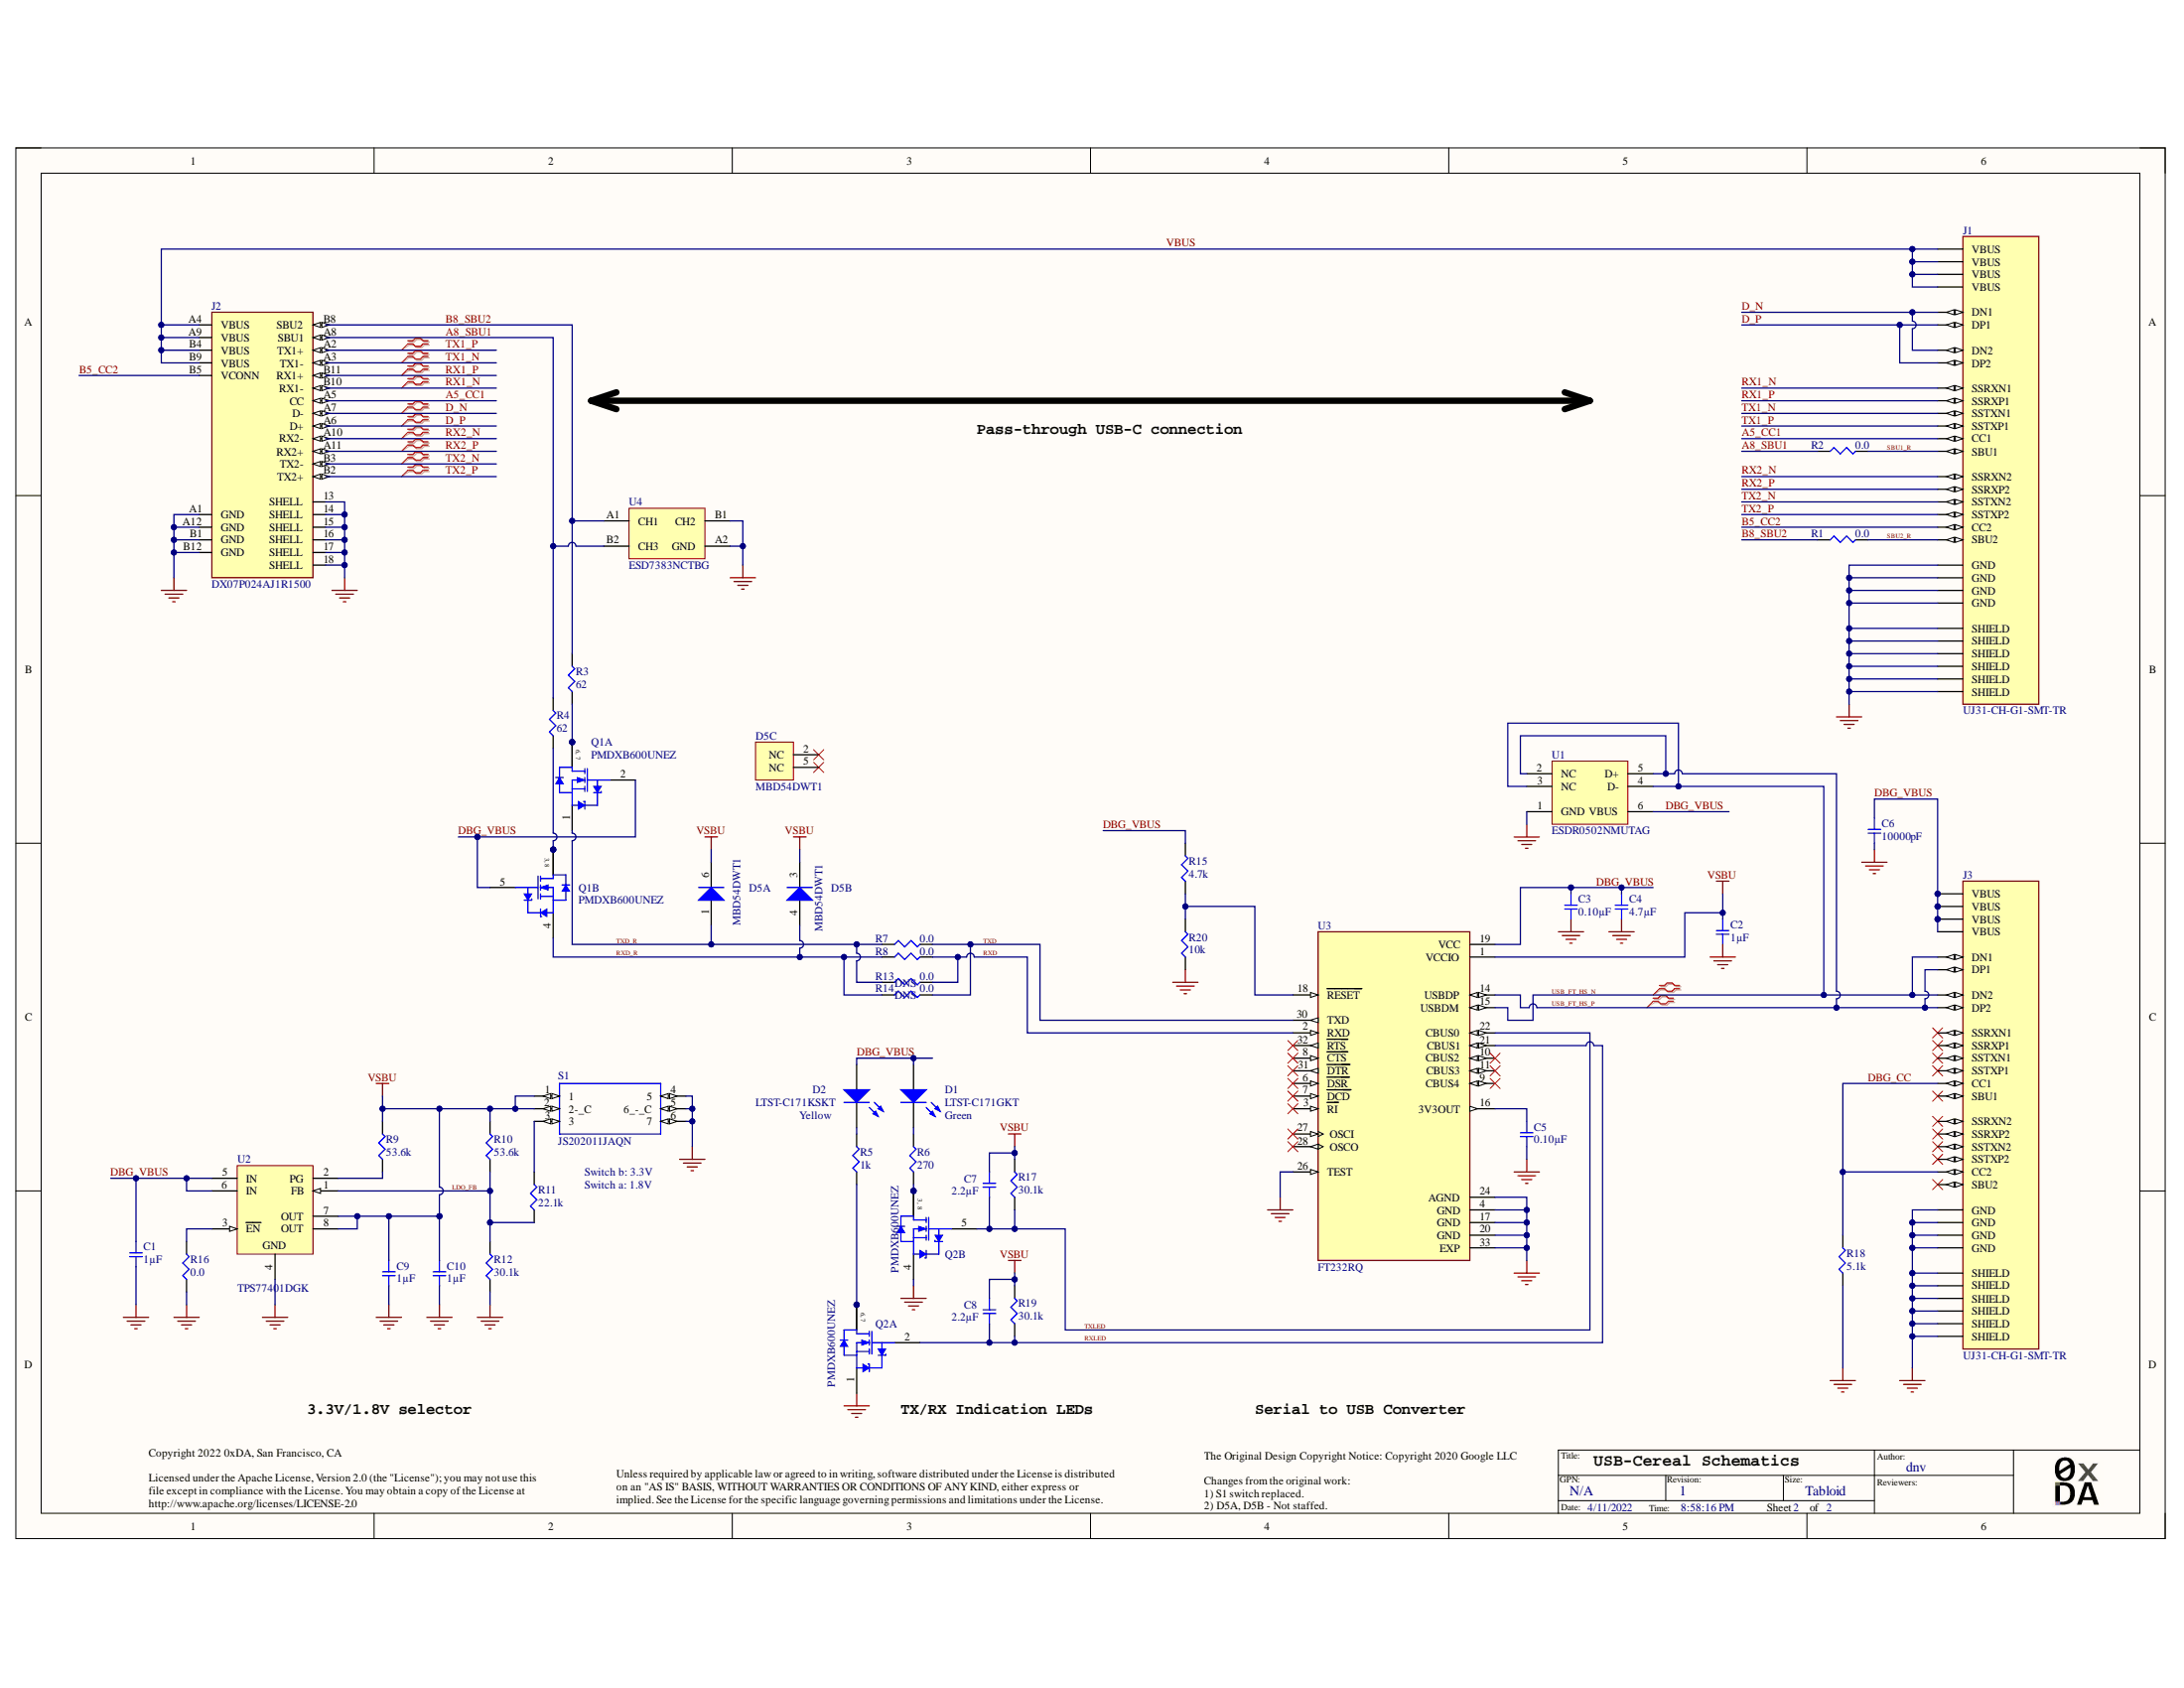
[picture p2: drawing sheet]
# Altium project usb-cereal.PrjPCB
1 sheet, 43 parts. Net scope: global (net labels, ports and power ports of the same name join across sheets).
Board file: usb-cereal-pcb.PcbDoc

## Sheet usb-cereal-sch.SchDoc: USB-Cereal Schematics
size Tabloid; Author: dnv; DocumentNumber: N/A; Revision: 1; SheetNumber: 2; SheetTotal: 2

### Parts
C1  1µF  [SMD-0201C]
C2  1µF  [SMD-0201C]
C3  0.10µF  [SMD-0201C]
C4  4.7µF  [SMD-0201C]
C5  0.10µF  [SMD-0201C]
C6  10000pF  [SMD-0201C]
C7  2.2µF  [SMD-0201C]
C8  2.2µF  [SMD-0201C]
C9  1µF  [SMD-0201C]
C10  1µF  [SMD-0201C]
D1  LTST-C171GKT  Color: Green  [0805]
D2  LTST-C171KSKT  Color: Yellow  [0805]
D5  MBD54DWT1  [ONSC-SOT-363-6-419B-02_W_V]  (parts A,B,C of 3)
J1  UJ31-CH-G1-SMT-TR  [CUI_UJ31-CH-G1-SMT-TR]
J2  DX07P024AJ1R1500  [JAE_DX07P024AJ1R1500]
J3  UJ31-CH-G1-SMT-TR  [CUI_UJ31-CH-G1-SMT-TR]
Q1  PMDXB600UNEZ  [NXP-SOT1216_N]  (parts A,B of 2)
Q2  PMDXB600UNEZ  [NXP-SOT1216_N]  (parts A,B of 2)
R1  0.0  [SMD-0201-RES]
R2  0.0  [SMD-0201-RES]
R3  62  [SMD-0402-RES]
R4  62  [SMD-0402-RES]
R5  1k  [SMD-0201-RES]
R6  270  [SMD-0201-RES]
R7  0.0  [SMD-0201-RES]
R8  0.0  [SMD-0201-RES]
R9  53.6k  [SMD-0201-RES]
R10  53.6k  [SMD-0201-RES]
R11  22.1k  [SMD-0201-RES]
R12  30.1k  [SMD-0201-RES]
R13  0.0  Populate: DNS  [SMD-0201-RES]
R14  0.0  Populate: DNS  [SMD-0201-RES]
R15  4.7k  [SMD-0201-RES]
R16  0.0  [SMD-0201-RES]
R17  30.1k  [SMD-0201-RES]
R18  5.1k  [SMD-0201-RES]
R19  30.1k  [SMD-0201-RES]
R20  10k  [SMD-0201-RES]
S1  JS202011JAQN  [JS202011JAQN]
U1  ESDR0502NMUTAG  [ONSC-UDFN-6-517AA-01_V]
U2  TPS77401DGK  [TI-DGK8_N]
U3  FT232RQ  [QFN50P500X500X90-33N]
U4  ESD7383NCTBG  [ONSC-WLCSP-4-567CB-01]

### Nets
GND: C1.2 C2.2 C3.2 C4.2 C5.2 C6.2 C9.2 C10.2 J1.A1(GND) J1.A12(GND) J1.B1(GND) J1.B12(GND) J1.SH1(SHIELD) J1.SH2(SHIELD) J1.SH3(SHIELD) J1.SH4(SHIELD) J1.SH5(SHIELD) J1.SH6(SHIELD) J2.13(SHELL) J2.14(SHELL) J2.15(SHELL) J2.16(SHELL) J2.17(SHELL) J2.18(SHELL) J2.A1(GND) J2.A12(GND) J2.B1(GND) J2.B12(GND) J3.A1(GND) J3.A12(GND) J3.B1(GND) J3.B12(GND) J3.SH1(SHIELD) J3.SH2(SHIELD) J3.SH3(SHIELD) J3.SH4(SHIELD) J3.SH5(SHIELD) J3.SH6(SHIELD) Q2.1(S1) Q2.4(S2) R12.1 R16.1 R18.1 R20.1 S1.4(5) S1.5(6_-_C) S1.6(7) U1.1(GND) U2.4(GND) U3.4(GND) U3.17(GND) U3.20(GND) U3.24(AGND) U3.26(TEST) U3.33(EXP) U4.A2(GND) U4.B1(CH2)
VSBU: C2.1 C7.1 C8.1 C9.1 C10.1 D5.3(K1) D5.6(K2) R9.2 R10.2 R17.2 R19.2 S1.1 S1.2(2-_C) U2.7(OUT) U2.8(OUT) U3.1(VCCIO)
A5_CC1: J1.A5(CC1) J2.A5(CC)
A8_SBU1: J2.A8(SBU1) R2.1 R4.2 U4.B2(CH3)
B5_CC2: J1.B5(CC2) J2.B5(VCONN)
B8_SBU2: J2.B8(SBU2) R1.1 R3.2 U4.A1(CH1)
D_N: J1.A7(DN1) J1.B7(DN2) J2.A7(D-)
D_P: J1.A6(DP1) J1.B6(DP2) J2.A6(D+)
DBG_CC: J3.A5(CC1) J3.B5(CC2) R18.2
DBG_VBUS: C1.1 C3.1 C4.1 C6.1 D1.1(A) D2.1(A) J3.A4(VBUS) J3.A9(VBUS) J3.B4(VBUS) J3.B9(VBUS) Q1.2(G1) Q1.5(G2) R15.2 U1.6(VBUS) U2.5(IN) U2.6(IN) U3.19(VCC)
LDO_FB: R10.1 R11.1 R12.2 U2.1(FB)
RX1_N: J1.B10(SSRXN1) J2.B10(RX1-)
RX1_P: J1.B11(SSRXP1) J2.B11(RX1+)
RX2_N: J1.A10(SSRXN2) J2.A10(RX2-)
RX2_P: J1.A11(SSRXP2) J2.A11(RX2+)
RXD: R8.2 R13.2 U3.2(RXD)
RXD_R: D5.4(A1) Q1.4(S2) R8.1 R14.1
RXLED: C8.2 Q2.2(G1) R19.1 U3.21(CBUS1)
SBU1_R: J1.A8(SBU1) R2.2
SBU2_R: J1.B8(SBU2) R1.2
TX1_N: J1.A3(SSTXN1) J2.A3(TX1-)
TX1_P: J1.A2(SSTXP1) J2.A2(TX1+)
TX2_N: J1.B3(SSTXN2) J2.B3(TX2-)
TX2_P: J1.B2(SSTXP2) J2.B2(TX2+)
TXD: R7.2 R14.2 U3.30(TXD)
TXD_R: D5.1(A2) Q1.1(S1) R7.1 R13.1
TXLED: C7.2 Q2.5(G2) R17.1 U3.22(CBUS0)
USB_FT_HS_N: J3.A7(DN1) J3.B7(DN2) U1.3(NC) U1.4(D-) U3.15(USBDM)
USB_FT_HS_P: J3.A6(DP1) J3.B6(DP2) U1.2(NC) U1.5(D+) U3.14(USBDP)
VBUS: J1.A4(VBUS) J1.A9(VBUS) J1.B4(VBUS) J1.B9(VBUS) J2.A4(VBUS) J2.A9(VBUS) J2.B4(VBUS) J2.B9(VBUS)
NetC5_1: C5.1 U3.16(3V3OUT)
NetD1_2: D1.2(K) R6.2
NetD2_2: D2.2(K) R5.2
NetQ1_3: Q1.3(D2) Q1.8(D2) R4.1
NetQ1_6: Q1.6(D1) Q1.7(D1) R3.1
NetQ2_3: Q2.3(D2) Q2.8(D2) R6.1
NetQ2_6: Q2.6(D1) Q2.7(D1) R5.1
NetR9_1: R9.1 U2.2(PG)
NetR11_2: R11.2 S1.3
NetR15_1: R15.1 R20.2 U3.18(~{RESET})
NetR16_2: R16.2 U2.3(~{EN})

Not connected (* = marked no-connect by the designer): D5 2(NC)* 5(NC)*; J3 A2(SSTXP1)* A3(SSTXN1)* A8(SBU1)* A10(SSRXN2)* A11(SSRXP2)* B2(SSTXP2)* B3(SSTXN2)* B8(SBU2)* B10(SSRXN1)* B11(SSRXP1)*; U3 3(~{RI})* 6(~{DSR})* 7(~{DCD})* 8(~{CTS})* 9(CBUS4)* 10(CBUS2)* 11(CBUS3)* 27(OSCI)* 28(OSCO)* 31(~{DTR})* 32(~{RTS})*

### Layout directives
differential pair: D_N, D_P, RX1_N, RX1_P, RX2_N, RX2_P, TX1_N, TX1_P, TX2_N, TX2_P, USB_FT_HS_N, USB_FT_HS_P

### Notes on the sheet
- Pass-through USB-C connection
- Switch b: 3.3V
- Switch a: 1.8V
- 3.3V/1.8V selector
- (near Q2) TX/RX Indication LEDs
- Serial to USB Converter
- Copyright 2022 0xDA, San Francisco, CA
  Licensed under the Apache License, Version 2.0 (the "License"); you may not use this file except in compliance with the License. You may obtain a copy of the License at  http://www.apache.org/licenses/LICENSE-2.0
- Unless required by applicable law or agreed to in writing, software distributed under the License is distributed on an "AS IS" BASIS, WITHOUT WARRANTIES OR CONDITIONS OF ANY KIND, either express or implied. See the License for the specific language governing permissions and limitations under the License.
- The Original Design Copyright Notice: Copyright 2020 Google LLC
  Changes from the original work:
  1) S1 switch replaced.
  2) D5A, D5B - Not staffed.

## Assembly variants
Populated: not fitted R13 R14
